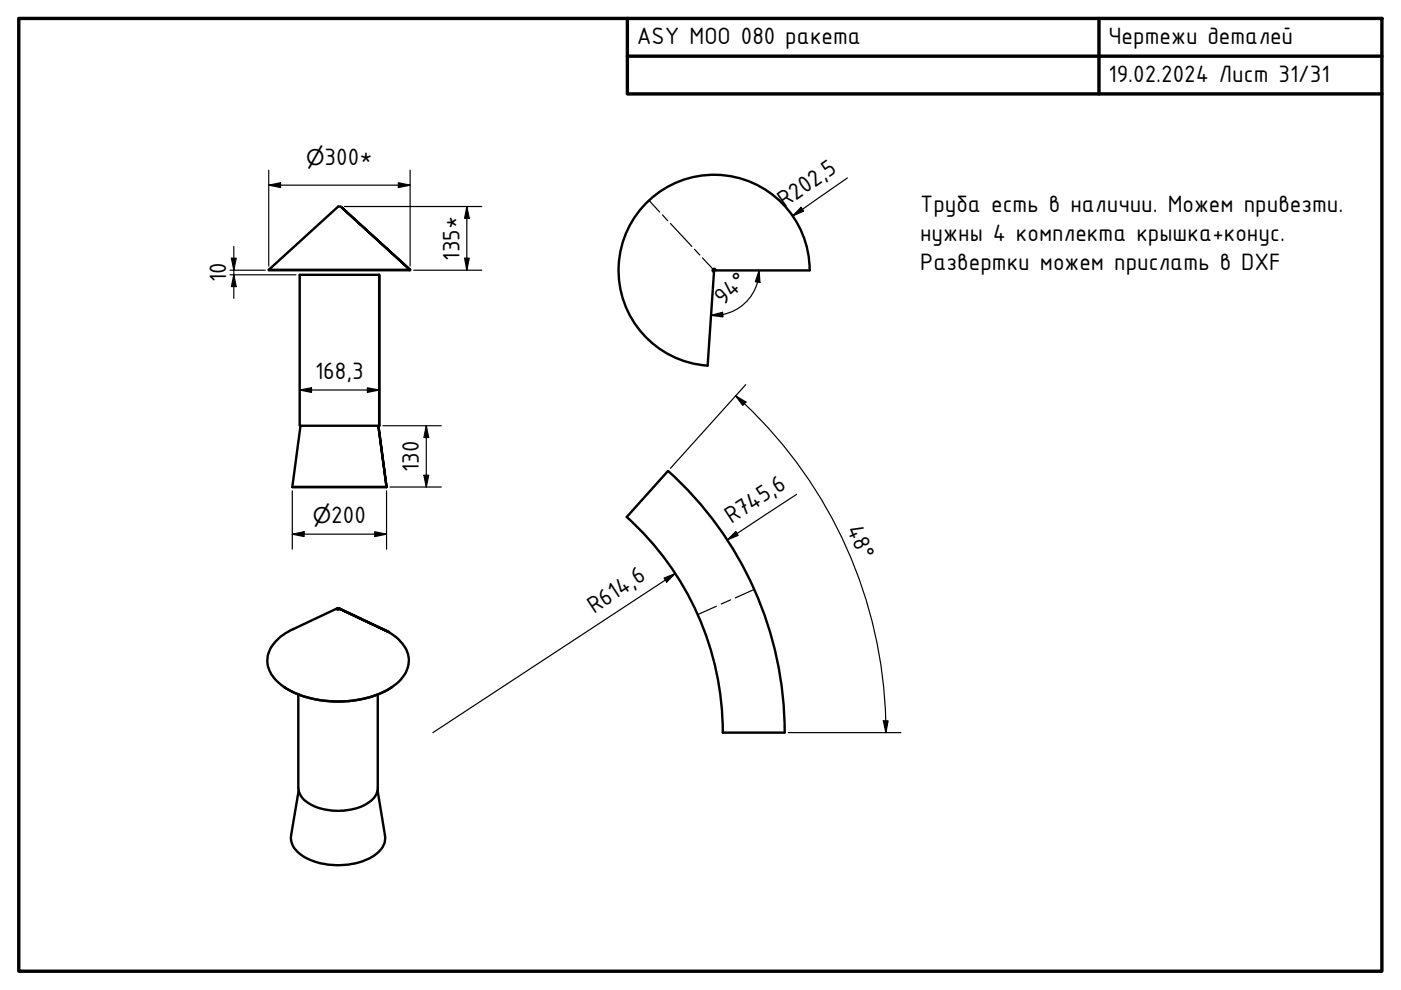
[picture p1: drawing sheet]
<svg xmlns="http://www.w3.org/2000/svg" width="297mm" height="210mm" viewBox="0 0 297 210" stroke-linecap="round" stroke-linejoin="round" font-family="sans-serif">
<!-- layer: Visible (ISO) -->
<g fill="none" stroke="#000" stroke-width=".51">
<path d="M57 57.2h30l-14.8-13.4 14.8 13.4M72.2 43.8h-.5l-14.7 13.5h29.9M80.4 58.3h-16.9v32h16.9v-32v32M151.7 57.3a.32 .32 0 0 0-.3-.3 .32 .32 0 0 0-.3 .3 .32 .32 0 0 0 .3 .3l-1.4 19.9a20.3 20.3 0 0 1-18.8-21.1 20.3 20.3 0 0 1 20.7-19.3 20.3 20.3 0 0 1 19.8 20.2M151.7 57.3h20M63.7 90.3l-1.7 13h19.9M62 103.3h20l-1.8-13 1.8 13M71.5 129.2l.1-.2h.2v.2M71.5 129h.3l.1 .1-.3 .1-.2-.1zM71.5 129l-9.3 4.4a8.5 8.5 0 0 0-5.5 6.1 6.7 6.7 0 0 0 3.5 6.1 23.1 23.1 0 0 0 18.8 2 11.4 11.4 0 0 0 7.2-5.5 5.6 5.6 0 0 0-1.6-6.4l-1.3-1.1-1.6-1-9.9-4.6M71.8 129h.1M82.3 134l-10.5-5 10.5 5"/>
<path d="M60.2 145.6a22.7 22.7 0 0 0 18.1 2.2 15.8 15.8 0 0 0 4.8-2.2M63.2 147.2v19.9a4.9 4.9 0 0 0 3.6 3.9 12.8 12.8 0 0 0 11.8-1.1 3.7 3.7 0 0 0 1.5-2.8v-19.9M153.2 155.3a61.5 61.5 0 0 0-20.3-45.7l8.8-9.7a74.6 74.6 0 0 1 24.7 55.4M153.2 155.3h13.1M63.3 167.6l-1.6 9.5a4.7 4.7 0 0 0 2.9 4.7 15.3 15.3 0 0 0 15-.6 4.3 4.3 0 0 0 2-4.1l-1.5-9.5"/>
</g>
<g fill="#000">
<circle cx="80.2" cy="90.3" r=".25"/>
<circle cx="71.8" cy="129" r=".25"/>
<circle cx="82.3" cy="134" r=".25"/>
</g>
<!-- layer: Bend Centerline (ISO) -->
<path d="M137.6 42.5l2.3 2.5M140.5 45.6l1.1 1.2M142.2 47.4l4.5 4.9M147.2 52.8l1.2 1.3M148.9 54.7l2.3 2.4M151.9 128.5l-4 1.8M154.9 127.2l-2 .9M159.9 125l-4 1.8" fill="none" stroke="#000" stroke-width=".25"/>
<!-- layer: Border (ISO) -->
<path d="M4 3.9h289v202h-289zM133 3.9v16h160M133 11.9h160M233 3.9v16" fill="none" stroke="#000" stroke-width=".72"/>
<!-- layer: Dimension (ISO) -->
<g fill="none" stroke="#000" stroke-width=".25">
<path d="M57 39.3l2.5-.6v1.1zM57 39.3h30M57 36.1v20.3M84.5 38.7l2.5 .6-2.5 .5zM87 36.1v20.3M179.7 37.7l-11.6 8.1M48.8 57.3h7.4M48.8 58.3h13.9M49.1 54.8h1l-.5 2.5zM49.6 58.3l.5 2.5h-1zM49.6 52.3v11M73 43.8h29.2"/>
<path d="M87.7 57.3h14.5M98.5 54.8h1l-.5 2.5zM99 43.8l.5 2.5h-1zM99 43.8v13.5M160.6 59.8a9.6 9.6 0 0 1-9.9 7.1M161 57.3l.1 2.6-1-.2zM161 57.3l-.3 2.5M169.8 44l.6 .8-2.3 1zM150.7 66.9l2.5-.7 .1 1zM63.5 82.7l2.5-.5v1zM63.5 82.7h16.9M77.9 82.2l2.5 .5-2.5 .5z"/>
<path d="M81.2 90.3h12.4M90.4 90.3l.5 2.5h-1zM90.4 90.3v13M156 83.9l2.2 1.3-.7 .8zM156 83.9l1.8 1.7M157.8 85.6a96 96 0 0 1 30 69.7M158.1 81.5l-15.9 17.8M62 113.3l2.5-.6v1.1zM62 113.3h20M62 104.1v12.3M79.5 112.7l2.5 .6-2.5 .5zM82 104.1v12.3"/>
<path d="M82.7 103.3h10.9M89.9 100.8h1l-.5 2.5zM154.2 114.5l1.8-1.8 .5 .8zM168.9 104.8l-14.7 9.7M140.8 122.6l2.4-1-1.8 1.8zM143.2 121.6l-51.4 33.7M167.1 155.3h23.9M187.3 152.8h1l-.5 2.5z"/>
</g>
<g fill="#000">
<path d="M57 39.3l2.5-.6v1.1zM84.5 38.7l2.5 .6-2.5 .5zM49.1 54.8h1l-.5 2.5zM98.5 54.8h1l-.5 2.5zM99 43.8l.5 2.5h-1zM161 57.3l.1 2.6-1-.2zM169.8 44l.6 .8-2.3 1zM49.6 58.3l.5 2.5h-1zM150.7 66.9l2.5-.7 .1 1zM63.5 82.7l2.5-.5v1zM77.9 82.2l2.5 .5-2.5 .5zM90.4 90.3l.5 2.5h-1z"/>
<path d="M156 83.9l2.2 1.3-.7 .8zM62 113.3l2.5-.6v1.1zM79.5 112.7l2.5 .6-2.5 .5zM89.9 100.8h1l-.5 2.5zM154.2 114.5l1.8-1.8 .5 .8zM140.8 122.6l2.4-1-1.8 1.8zM187.3 152.8h1l-.5 2.5z"/>
</g>
<g font-size="5.4">
<text x="135" y="9.3">ASY МОО 080 ракета</text>
<text x="235" y="9.4">Чертежи деталей</text>
<text x="235" y="17.4">19.02.2024 Лист 31/31</text>
<text x="68.8" y="35">300*</text>
<text x="166.3" y="44.2" transform="rotate(-35 166.3 44.2)">R202,5</text>
<text x="195.1" y="44.9">Труба есть в наличии. Можем привезти.</text>
<text x="195.1" y="51.1">нужны 4 комплекта крышка+конус.</text>
<text x="48" y="59.9" transform="rotate(-90 48 59.9)">10</text>
<text x="97.4" y="55.3" transform="rotate(-90 97.4 55.3)">135*</text>
<text x="195.1" y="57.3">Развертки можем прислать в DXF</text>
<text x="153.4" y="64.8" transform="rotate(-43 153.4 64.8)">94°</text>
<text x="66.8" y="80.4">168,3</text>
<text x="88.8" y="100.1" transform="rotate(-90 88.8 100.1)">130</text>
<text x="70.2" y="110.8">200</text>
<text x="155.1" y="111.1" transform="rotate(-33 155.1 111.1)">R745,6</text>
<text x="179.5" y="112.2" transform="rotate(66 179.5 112.2)">48°</text>
<text x="125.9" y="130.2" transform="rotate(-33 125.9 130.2)">R614,6</text>
</g>
<g font-size="4.6">
<text x="64.9" y="35">⌀</text>
<text x="66.3" y="110.8">⌀</text>
</g>
</svg>
